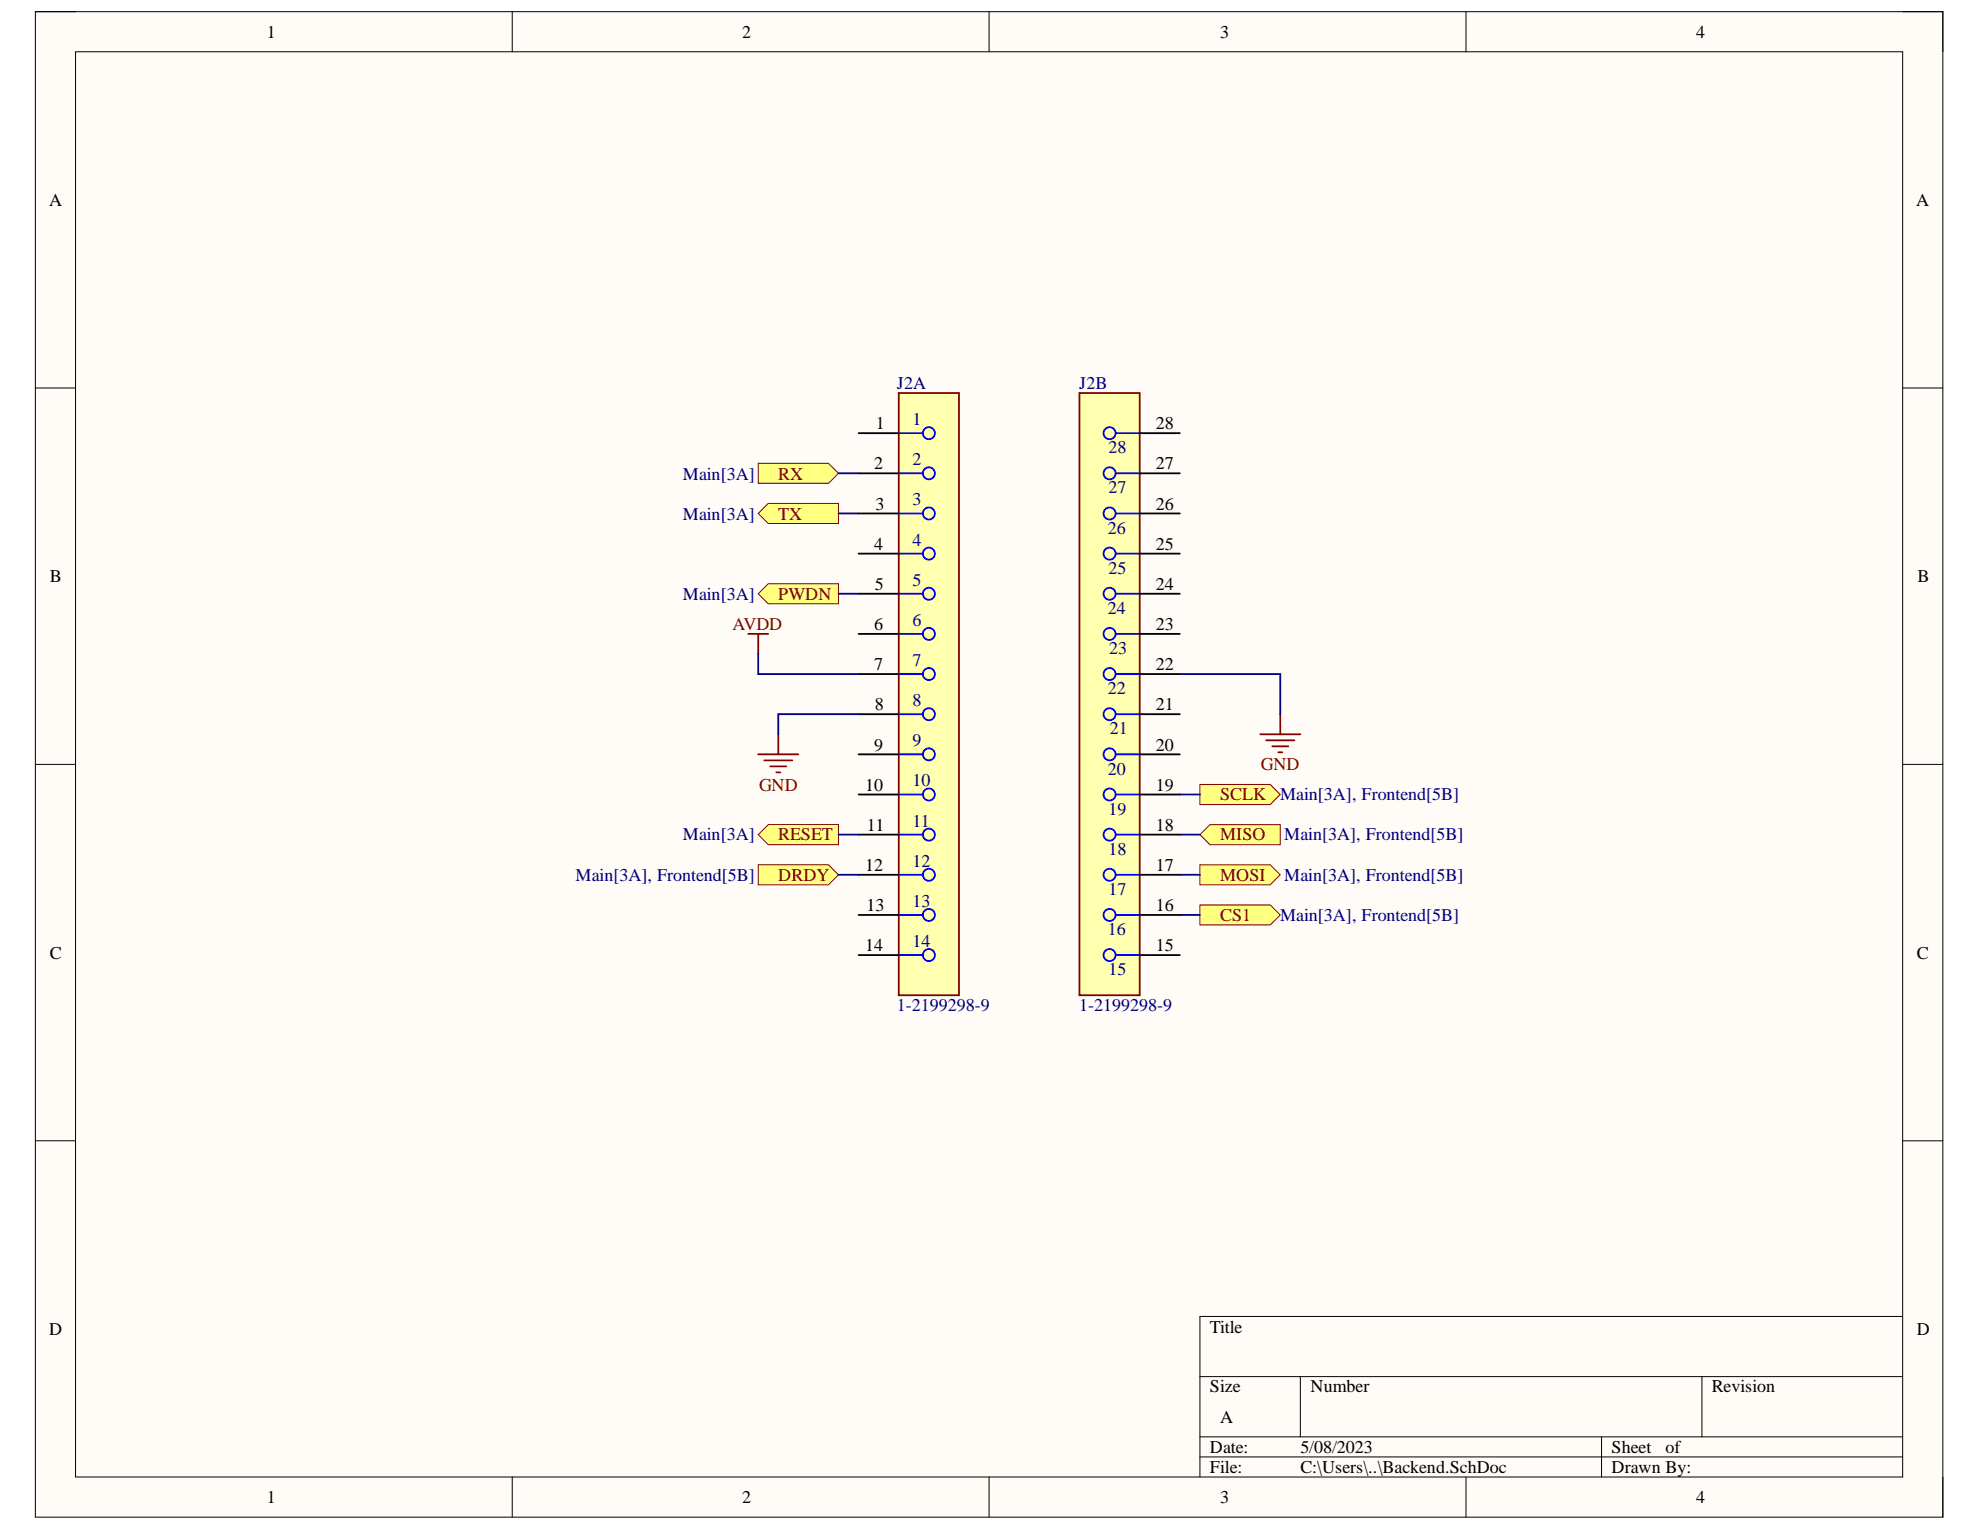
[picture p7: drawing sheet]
<svg xmlns="http://www.w3.org/2000/svg" width="279mm" height="216mm" viewBox="0 0 279 216" stroke-linecap="round" stroke-linejoin="round" font-family="sans-serif">
<path d="M5 1.6h269.2v212.5h-269.2z" fill-rule="evenodd" fill="#fffcf8"/>
<path d="M5 1.6h269.2v212.5h-269.2z" fill="none" stroke="#000" stroke-width=".14"/>
<path d="M10.7 7.3h257.8v201.1h-257.8z" fill-rule="evenodd" fill="#fffcf8"/>
<g fill="none" stroke="#000" stroke-width=".14">
<path d="M5 1.6h5.7M10.7 7.3h257.8v201.1h-257.8zM72.3 1.6v5.7M139.6 1.6v5.7M206.9 1.6v5.7M268.5 1.6h5.7v5.7M5 54.8h5.7M268.5 54.8h5.7M5 107.9h5.7M268.5 107.9h5.7M5 161h5.7M268.5 161h5.7"/>
<path d="M169.3 194.3h99.2M183.5 194.3v8.5M240.2 194.3v8.5M268.5 185.8h-99.2v22.6M72.3 208.4v5.7M139.6 208.4v5.7M169.3 202.8h99.2M169.3 205.6h99.2M206.9 208.4v5.7M226 202.8v5.6M274.2 208.4v5.7"/>
</g>
<path d="M169.3 117.8l1.4-1.4h10v2.8h-10z" fill-rule="evenodd" fill="#ffff80"/>
<path d="M169.3 117.8l1.4-1.4h10v2.8h-10z" fill="none" stroke="#800000" stroke-width=".14"/>
<path d="M169.3 127.7h9.9l1.5 1.4-1.5 1.4h-9.9z" fill-rule="evenodd" fill="#ffff80"/>
<path d="M169.3 127.7h9.9l1.5 1.4-1.5 1.4h-9.9z" fill="none" stroke="#800000" stroke-width=".14"/>
<path d="M169.3 110.7h9.9l1.5 1.4-1.5 1.4h-9.9z" fill-rule="evenodd" fill="#ffff80"/>
<path d="M169.3 110.7h9.9l1.5 1.4-1.5 1.4h-9.9z" fill="none" stroke="#800000" stroke-width=".14"/>
<path d="M126.8 55.5h8.5v84.9h-8.5z" fill-rule="evenodd" fill="#ffffb0"/>
<path d="M126.8 55.5h8.5v84.9h-8.5z" fill="none" stroke="#800000" stroke-width=".25"/>
<g fill="none" stroke="#00f" stroke-width=".25">
<path d="M126.8 61.1h3.4M126.8 66.8h3.4M126.8 72.5h3.4M126.8 78.1h3.4M126.8 83.8h3.4M126.8 89.5h3.4M126.8 95.1h3.4M126.8 100.8h3.4M126.8 106.4h3.4M126.8 112.1h3.4M126.8 117.8h3.4M126.8 123.4h3.4"/>
<path d="M126.8 129.1h3.4M126.8 134.8h3.4"/>
<circle cx="131.1" cy="66.8" r=".85"/>
<circle cx="131.1" cy="78.1" r=".85"/>
<circle cx="131.1" cy="72.5" r=".85"/>
<circle cx="131.1" cy="61.1" r=".85"/>
<circle cx="131.1" cy="83.8" r=".85"/>
<circle cx="131.1" cy="95.1" r=".85"/>
<circle cx="131.1" cy="89.5" r=".85"/>
<circle cx="131.1" cy="100.8" r=".85"/>
<circle cx="131.1" cy="117.8" r=".85"/>
<circle cx="131.1" cy="112.1" r=".85"/>
<circle cx="131.1" cy="106.4" r=".85"/>
<circle cx="131.1" cy="129.1" r=".85"/>
<circle cx="131.1" cy="123.4" r=".85"/>
<circle cx="131.1" cy="134.8" r=".85"/>
</g>
<g fill="none" stroke="#000" stroke-width=".25">
<path d="M121.2 61.1h5.6M121.2 66.8h5.6M121.2 72.5h5.6M121.2 78.1h5.6M121.2 83.8h5.6M121.2 89.5h5.6M121.2 95.1h5.6M121.2 100.8h5.6M121.2 106.4h5.6M121.2 112.1h5.6M121.2 117.8h5.6M121.2 123.4h5.6"/>
<path d="M121.2 129.1h5.6M121.2 134.8h5.6"/>
</g>
<path d="M152.3 55.5h8.5v84.9h-8.5z" fill-rule="evenodd" fill="#ffffb0"/>
<path d="M152.3 55.5h8.5v84.9h-8.5zM177.8 103.6h5.7M178.7 104.5h3.9M179.5 105.3h2.3M180.4 106.2h.5M180.7 100.8v2.8" fill="none" stroke="#800000" stroke-width=".25"/>
<g fill="none" stroke="#00f" stroke-width=".25">
<path d="M157.4 78.1h3.4M157.4 72.5h3.4M157.4 66.8h3.4M157.4 61.1h3.4M157.4 95.1h3.4M157.4 89.5h3.4M157.4 83.8h3.4M157.4 117.8h3.4M157.4 112.1h3.4M157.4 106.4h3.4M157.4 100.8h3.4M157.4 134.8h3.4"/>
<path d="M157.4 129.1h3.4M157.4 123.4h3.4"/>
<circle cx="156.6" cy="66.8" r=".85"/>
<circle cx="156.6" cy="78.1" r=".85"/>
<circle cx="156.6" cy="61.1" r=".85"/>
<circle cx="156.6" cy="72.5" r=".85"/>
<circle cx="156.6" cy="83.8" r=".85"/>
<circle cx="156.6" cy="95.1" r=".85"/>
<circle cx="156.6" cy="89.5" r=".85"/>
<circle cx="156.6" cy="117.8" r=".85"/>
<circle cx="156.6" cy="100.8" r=".85"/>
<circle cx="156.6" cy="112.1" r=".85"/>
<circle cx="156.6" cy="106.4" r=".85"/>
<circle cx="156.6" cy="129.1" r=".85"/>
<circle cx="156.6" cy="123.4" r=".85"/>
<circle cx="156.6" cy="134.8" r=".85"/>
</g>
<g fill="none" stroke="#000" stroke-width=".25">
<path d="M160.8 78.1h5.7M160.8 72.5h5.7M160.8 66.8h5.7M160.8 61.1h5.7M160.8 95.1h5.7M160.8 89.5h5.7M160.8 83.8h5.7M160.8 117.8h5.7M160.8 112.1h5.7M160.8 106.4h5.7M160.8 100.8h5.7M160.8 134.8h5.7"/>
<path d="M160.8 129.1h5.7M160.8 123.4h5.7"/>
</g>
<path d="M169.3 122h9.9l1.5 1.4-1.5 1.5h-9.9z" fill-rule="evenodd" fill="#ffff80"/>
<path d="M169.3 122h9.9l1.5 1.4-1.5 1.5h-9.9z" fill="none" stroke="#800000" stroke-width=".14"/>
<path d="M107 122h9.9l1.4 1.4-1.4 1.5h-9.9z" fill-rule="evenodd" fill="#ffff80"/>
<path d="M107 122h9.9l1.4 1.4-1.4 1.5h-9.9z" fill="none" stroke="#800000" stroke-width=".14"/>
<path d="M107 117.8l1.4-1.4h9.9v2.8h-9.9z" fill-rule="evenodd" fill="#ffff80"/>
<path d="M107 117.8l1.4-1.4h9.9v2.8h-9.9z" fill="none" stroke="#800000" stroke-width=".14"/>
<path d="M107 83.8l1.4-1.4h9.9v2.8h-9.9z" fill-rule="evenodd" fill="#ffff80"/>
<path d="M107 83.8l1.4-1.4h9.9v2.8h-9.9z" fill="none" stroke="#800000" stroke-width=".14"/>
<path d="M107 72.5l1.4-1.5h9.9v2.9h-9.9z" fill-rule="evenodd" fill="#ffff80"/>
<path d="M107 72.5l1.4-1.5h9.9v2.9h-9.9z" fill="none" stroke="#800000" stroke-width=".14"/>
<path d="M107 65.4h9.9l1.4 1.4-1.4 1.4h-9.9z" fill-rule="evenodd" fill="#ffff80"/>
<path d="M107 65.4h9.9l1.4 1.4-1.4 1.4h-9.9z" fill="none" stroke="#800000" stroke-width=".14"/>
<path d="M105.6 89.5h2.8M107 89.5v2.8M107 106.4h5.7M107.8 107.3h4M108.7 108.1h2.3M109.5 109h.6M109.8 103.6v2.8" fill="none" stroke="#800000" stroke-width=".25"/>
<path d="M118.3 66.8h2.9M118.3 72.5h2.9M107 92.3v2.8h14.2M118.3 83.8h2.9M166.5 95.1h14.2v5.7M118.3 117.8h2.9M121.2 100.8h-11.4v2.8M166.5 117.8h2.8M166.5 112.1h2.8M118.3 123.4h2.9M166.5 129.1h2.8M166.5 123.4h2.8" fill="none" stroke="#000080" stroke-width=".25"/>
<g font-size="2.5">
<text x="37.6" y="5.3">1</text>
<text x="104.7" y="5.3">2</text>
<text x="172.2" y="5.3">3</text>
<text x="239.3" y="5.3">4</text>
<text x="6.9" y="29">A</text>
<text x="270.4" y="29">A</text>
<text x="123.6" y="60.6">1</text>
<text x="163.1" y="60.6">28</text>
<text x="123.4" y="66.2">2</text>
<text x="123.5" y="71.9">3</text>
<text x="163.1" y="71.9">26</text>
<text x="163.1" y="66.2">27</text>
<text x="123.4" y="77.6">4</text>
<text x="163.1" y="77.6">25</text>
<text x="7" y="82.1">B</text>
<text x="123.4" y="83.2">5</text>
<text x="163.1" y="83.2">24</text>
<text x="270.6" y="82.1">B</text>
<text x="123.4" y="88.9">6</text>
<text x="163.1" y="88.9">23</text>
<text x="123.4" y="94.6">7</text>
<text x="163.1" y="94.6">22</text>
<text x="123.4" y="100.2">8</text>
<text x="163.1" y="100.2">21</text>
<text x="123.4" y="105.9">9</text>
<text x="163.1" y="105.9">20</text>
<text x="122.1" y="111.6">10</text>
<text x="163.1" y="111.6">19</text>
<text x="122.3" y="117.2">11</text>
<text x="163.1" y="117.2">18</text>
<text x="122.1" y="122.9">12</text>
<text x="163.1" y="122.9">17</text>
<text x="122.3" y="128.6">13</text>
<text x="163.1" y="128.6">16</text>
<text x="7" y="135.3">C</text>
<text x="122.1" y="134.2">14</text>
<text x="163.1" y="134.2">15</text>
<text x="270.5" y="135.3">C</text>
<text x="6.9" y="188.4">D</text>
<text x="170.7" y="188">Title</text>
<text x="270.5" y="188.4">D</text>
<text x="170.7" y="196.5">Size</text>
<text x="184.9" y="196.5">Number</text>
<text x="241.5" y="196.5">Revision</text>
<text x="172.2" y="200.8">A</text>
<text x="170.7" y="205">Date:</text>
<text x="170.7" y="207.8">File:</text>
<text x="183.5" y="205">5/08/2023</text>
<text x="183.5" y="207.8">C:\Users\..\Backend.SchDoc</text>
<text x="227.4" y="205">Sheet</text>
<text x="227.4" y="207.8">Drawn By:</text>
<text x="235" y="205">of</text>
<text x="37.6" y="212.1">1</text>
<text x="104.7" y="212.1">2</text>
<text x="172.2" y="212.1">3</text>
<text x="239.3" y="212.1">4</text>
</g>
<g font-size="2.5" fill="#000080">
<text x="126.6" y="54.9">J2A</text>
<text x="128.8" y="60">1</text>
<text x="152.3" y="54.9">J2B</text>
<text x="128.8" y="65.6">2</text>
<text x="156.4" y="64">28</text>
<text x="96.4" y="67.7">Main[3A]</text>
<text x="128.8" y="71.3">3</text>
<text x="156.4" y="69.6">27</text>
<text x="96.4" y="73.3">Main[3A]</text>
<text x="128.8" y="77">4</text>
<text x="156.3" y="75.3">26</text>
<text x="128.8" y="82.6">5</text>
<text x="156.4" y="81">25</text>
<text x="96.4" y="84.7">Main[3A]</text>
<text x="128.8" y="88.3">6</text>
<text x="156.3" y="86.6">24</text>
<text x="128.8" y="94">7</text>
<text x="156.5" y="92.3">23</text>
<text x="128.8" y="99.6">8</text>
<text x="156.3" y="98">22</text>
<text x="128.8" y="105.3">9</text>
<text x="156.6" y="103.6">21</text>
<text x="128.8" y="111">10</text>
<text x="156.3" y="109.3">20</text>
<text x="180.6" y="112.9">Main[3A], Frontend[5B]</text>
<text x="96.4" y="118.6">Main[3A]</text>
<text x="128.8" y="116.7">11</text>
<text x="156.4" y="115">19</text>
<text x="181.2" y="118.6">Main[3A], Frontend[5B]</text>
<text x="81.2" y="124.3">Main[3A], Frontend[5B]</text>
<text x="128.8" y="122.3">12</text>
<text x="156.4" y="120.6">18</text>
<text x="181.2" y="124.3">Main[3A], Frontend[5B]</text>
<text x="128.8" y="128">13</text>
<text x="156.3" y="132">16</text>
<text x="156.4" y="126.3">17</text>
<text x="180.6" y="129.9">Main[3A], Frontend[5B]</text>
<text x="128.8" y="133.7">14</text>
<text x="156.4" y="137.6">15</text>
<text x="126.6" y="142.7">1-2199298-9</text>
<text x="152.3" y="142.7">1-2199298-9</text>
</g>
<g font-size="2.5" fill="#800000">
<text x="109.8" y="67.7">RX</text>
<text x="109.8" y="73.3">TX</text>
<text x="103.4" y="88.9">AVDD</text>
<text x="109.8" y="84.7">PWDN</text>
<text x="107.1" y="111.6">GND</text>
<text x="172.2" y="112.9">SCLK</text>
<text x="177.9" y="108.7">GND</text>
<text x="109.8" y="118.6">RESET</text>
<text x="172.2" y="118.6">MISO</text>
<text x="109.8" y="124.3">DRDY</text>
<text x="172.2" y="124.3">MOSI</text>
<text x="172.2" y="129.9">CS1</text>
</g>
</svg>
